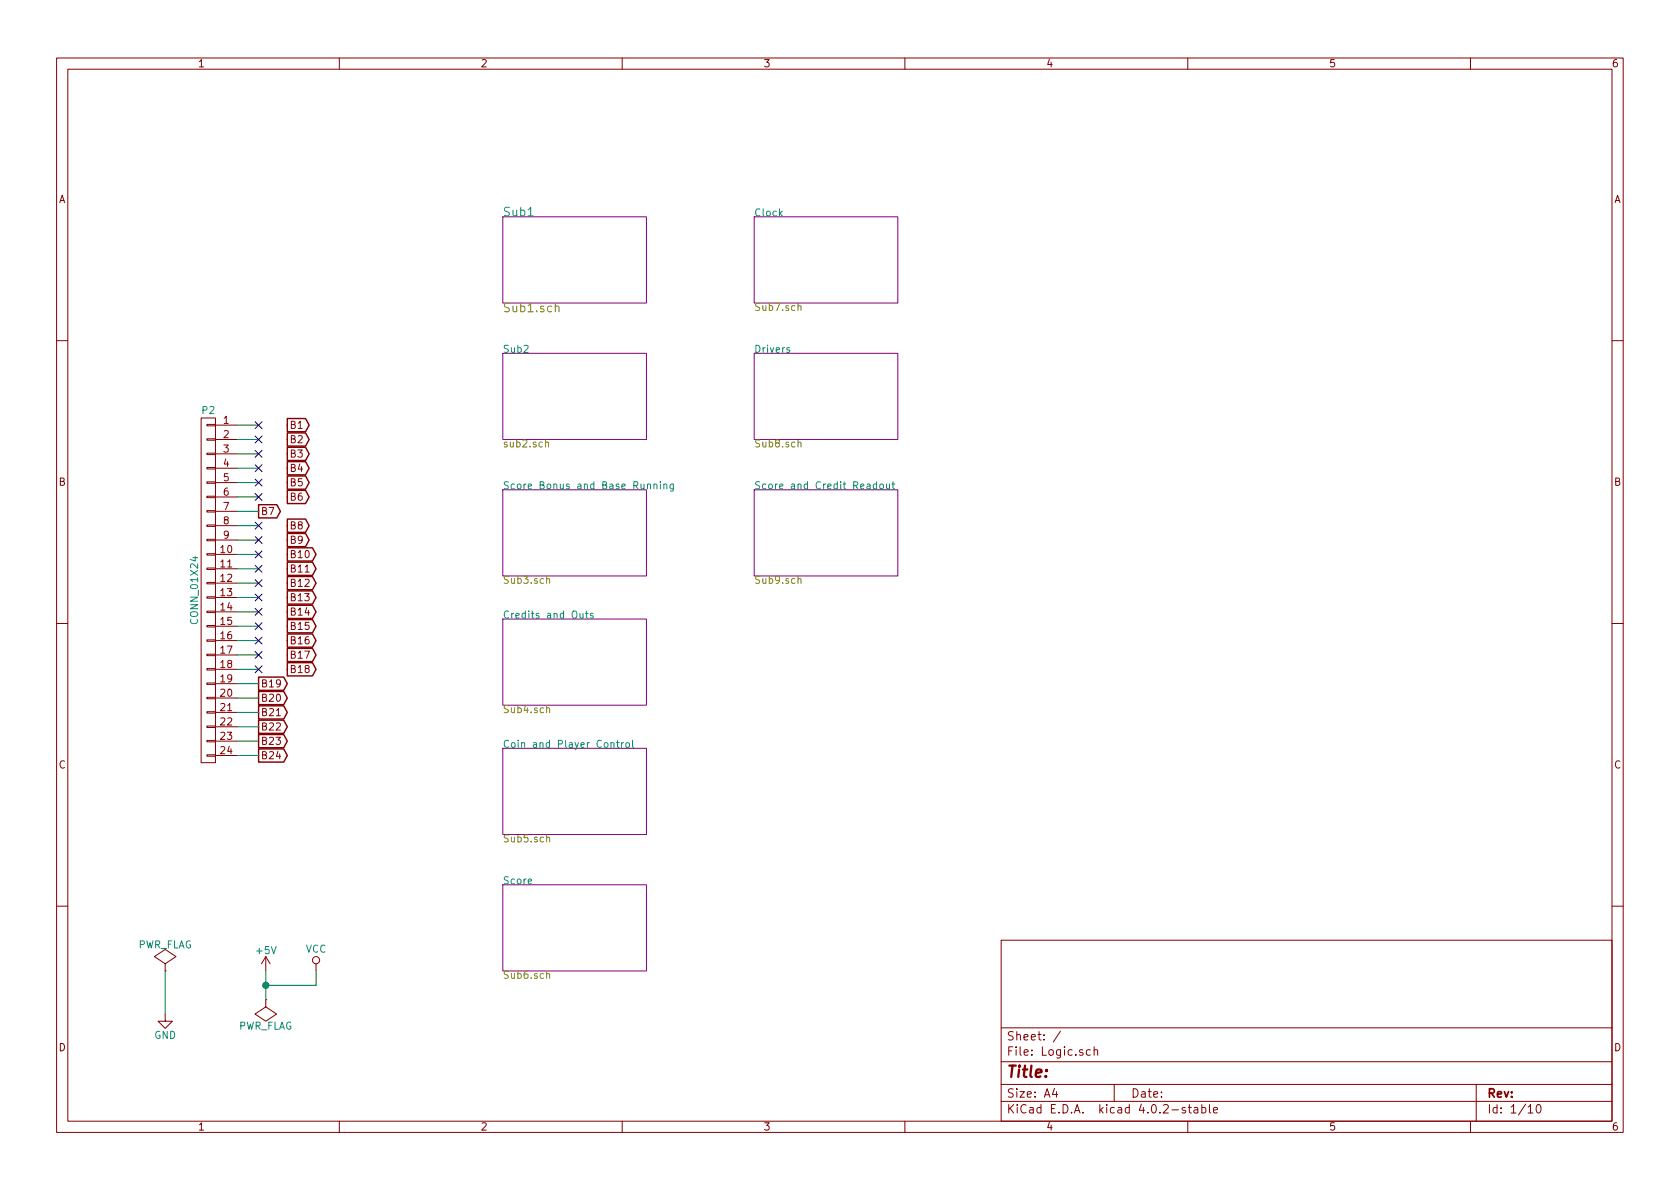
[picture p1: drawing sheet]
EESchema Schematic File Version 2
LIBS:power
LIBS:device
LIBS:transistors
LIBS:conn
LIBS:linear
LIBS:regul
LIBS:74xx
LIBS:cmos4000
LIBS:adc-dac
LIBS:memory
LIBS:xilinx
LIBS:microcontrollers
LIBS:dsp
LIBS:microchip
LIBS:analog_switches
LIBS:motorola
LIBS:texas
LIBS:intel
LIBS:audio
LIBS:interface
LIBS:digital-audio
LIBS:philips
LIBS:display
LIBS:cypress
LIBS:siliconi
LIBS:opto
LIBS:atmel
LIBS:contrib
LIBS:valves
LIBS:BigLogic
LIBS:Logic-cache
EELAYER 25 0
EELAYER END
$Descr A4 11693 8268
encoding utf-8
Sheet 1 10
Title ""
Date ""
Rev ""
Comp ""
Comment1 ""
Comment2 ""
Comment3 ""
Comment4 ""
$EndDescr
$Sheet
S 3500 1500 1000 600 
U 585E596F
F0 "Sub1" 60
F1 "Sub1.sch" 60
$EndSheet
$Comp
L +5V #PWR01
U 1 1
P 1850 6750
F 0 "#PWR01" H 1850 6600 50  0001 C CNN
F 1 "+5V" H 1850 6890 50  0000 C CNN
F 2 "" H 1850 6750 50  0000 C CNN
F 3 "" H 1850 6750 50  0000 C CNN
	1    1850 6750
	1    0    0    -1  
$EndComp
$Comp
L PWR_FLAG #FLG02
U 1 1
P 1850 6950
F 0 "#FLG02" H 1850 7045 50  0001 C CNN
F 1 "PWR_FLAG" H 1850 7130 50  0000 C CNN
F 2 "" H 1850 6950 50  0000 C CNN
F 3 "" H 1850 6950 50  0000 C CNN
	1    1850 6950
	-1   0    0    1   
$EndComp
Wire Wire Line
	1850 6750 1850 6950
$Comp
L VCC #PWR03
U 1 1
P 2200 6750
F 0 "#PWR03" H 2200 6600 50  0001 C CNN
F 1 "VCC" H 2200 6900 50  0000 C CNN
F 2 "" H 2200 6750 50  0000 C CNN
F 3 "" H 2200 6750 50  0000 C CNN
	1    2200 6750
	1    0    0    -1  
$EndComp
Wire Wire Line
	1850 6850 2200 6850
Wire Wire Line
	2200 6850 2200 6750
Connection ~ 1850 6850
$Comp
L GND #PWR04
U 1 1
P 1150 7050
F 0 "#PWR04" H 1150 6800 50  0001 C CNN
F 1 "GND" H 1150 6900 50  0000 C CNN
F 2 "" H 1150 7050 50  0000 C CNN
F 3 "" H 1150 7050 50  0000 C CNN
	1    1150 7050
	1    0    0    -1  
$EndComp
$Comp
L PWR_FLAG #FLG05
U 1 1
P 1150 6750
F 0 "#FLG05" H 1150 6845 50  0001 C CNN
F 1 "PWR_FLAG" H 1150 6930 50  0000 C CNN
F 2 "" H 1150 6750 50  0000 C CNN
F 3 "" H 1150 6750 50  0000 C CNN
	1    1150 6750
	1    0    0    -1  
$EndComp
Wire Wire Line
	1150 6750 1150 7050
$Comp
L CONN_01X24 P2
U 1 1
P 1450 4100
F 0 "P2" H 1450 5350 50  0000 C CNN
F 1 "CONN_01X24" V 1550 4100 50  0000 C CNN
F 2 "" H 1450 4100 50  0001 C CNN
F 3 "" H 1450 4100 50  0000 C CNN
	1    1450 4100
	-1   0    0    -1  
$EndComp
Text GLabel 2000 2950 2    50   Output ~ 0
B1
Text GLabel 2000 3050 2    50   Output ~ 0
B2
Text GLabel 2000 3150 2    50   Output ~ 0
B3
Text GLabel 2000 3250 2    50   Output ~ 0
B4
Text GLabel 2000 3350 2    50   Output ~ 0
B5
Text GLabel 2000 3450 2    50   Output ~ 0
B6
Text GLabel 1800 3550 2    50   Output ~ 0
B7
Text GLabel 2000 3650 2    50   Output ~ 0
B8
Text GLabel 2000 3750 2    50   Output ~ 0
B9
Text GLabel 2000 3850 2    50   Output ~ 0
B10
Text GLabel 2000 3950 2    50   Output ~ 0
B11
Text GLabel 2000 4050 2    50   Output ~ 0
B12
Text GLabel 2000 4150 2    50   Output ~ 0
B13
Text GLabel 2000 4250 2    50   Output ~ 0
B14
Text GLabel 2000 4350 2    50   Output ~ 0
B15
Text GLabel 2000 4450 2    50   Output ~ 0
B16
Text GLabel 2000 4550 2    50   Output ~ 0
B17
Text GLabel 2000 4650 2    50   Output ~ 0
B18
Text GLabel 1800 4750 2    50   Output ~ 0
B19
Text GLabel 1800 4850 2    50   Output ~ 0
B20
Text GLabel 1800 4950 2    50   Output ~ 0
B21
Text GLabel 1800 5050 2    50   Output ~ 0
B22
Text GLabel 1800 5150 2    50   Output ~ 0
B23
Text GLabel 1800 5250 2    50   Output ~ 0
B24
Wire Wire Line
	1650 2950 1800 2950
Wire Wire Line
	1650 3050 1800 3050
Wire Wire Line
	1650 3150 1800 3150
Wire Wire Line
	1650 3250 1800 3250
Wire Wire Line
	1650 3350 1800 3350
Wire Wire Line
	1650 3450 1800 3450
Wire Wire Line
	1650 3550 1800 3550
Wire Wire Line
	1650 3650 1800 3650
Wire Wire Line
	1650 3750 1800 3750
Wire Wire Line
	1650 3850 1800 3850
Wire Wire Line
	1650 3950 1800 3950
Wire Wire Line
	1650 4050 1800 4050
Wire Wire Line
	1650 4150 1800 4150
Wire Wire Line
	1650 4250 1800 4250
Wire Wire Line
	1650 4350 1800 4350
Wire Wire Line
	1650 4450 1800 4450
Wire Wire Line
	1650 4550 1800 4550
Wire Wire Line
	1650 4650 1800 4650
Wire Wire Line
	1650 4750 1800 4750
Wire Wire Line
	1650 4850 1800 4850
Wire Wire Line
	1650 4950 1800 4950
Wire Wire Line
	1650 5050 1800 5050
Wire Wire Line
	1650 5150 1800 5150
Wire Wire Line
	1650 5250 1800 5250
$Sheet
S 5250 1500 1000 600 
U 585FCC18
F0 "Clock" 50
F1 "Sub7.sch" 50
$EndSheet
NoConn ~ 1800 2950
NoConn ~ 1800 3050
NoConn ~ 1800 3150
NoConn ~ 1800 3250
NoConn ~ 1800 3350
NoConn ~ 1800 3450
NoConn ~ 1800 3650
NoConn ~ 1800 3750
NoConn ~ 1800 3850
NoConn ~ 1800 3950
NoConn ~ 1800 4050
NoConn ~ 1800 4150
NoConn ~ 1800 4250
NoConn ~ 1800 4350
NoConn ~ 1800 4450
NoConn ~ 1800 4550
NoConn ~ 1800 4650
$Sheet
S 3500 2450 1000 600 
U 5860EDD0
F0 "Sub2" 50
F1 "sub2.sch" 50
$EndSheet
$Sheet
S 3500 3400 1000 600 
U 5867EA9F
F0 "Score Bonus and Base Running" 50
F1 "Sub3.sch" 50
$EndSheet
$Sheet
S 3500 4300 1000 600 
U 5867EABC
F0 "Credits and Outs" 50
F1 "Sub4.sch" 50
$EndSheet
$Sheet
S 3500 5200 1000 600 
U 5867EAC1
F0 "Coin and Player Control" 50
F1 "Sub5.sch" 50
$EndSheet
$Sheet
S 3500 6150 1000 600 
U 5867EACF
F0 "Score" 50
F1 "Sub6.sch" 50
$EndSheet
$Sheet
S 5250 2450 1000 600 
U 5867EAE5
F0 "Drivers" 50
F1 "Sub8.sch" 50
$EndSheet
$Sheet
S 5250 3400 1000 600 
U 5867EAEA
F0 "Score and Credit Readout" 50
F1 "Sub9.sch" 50
$EndSheet
$EndSCHEMATC
